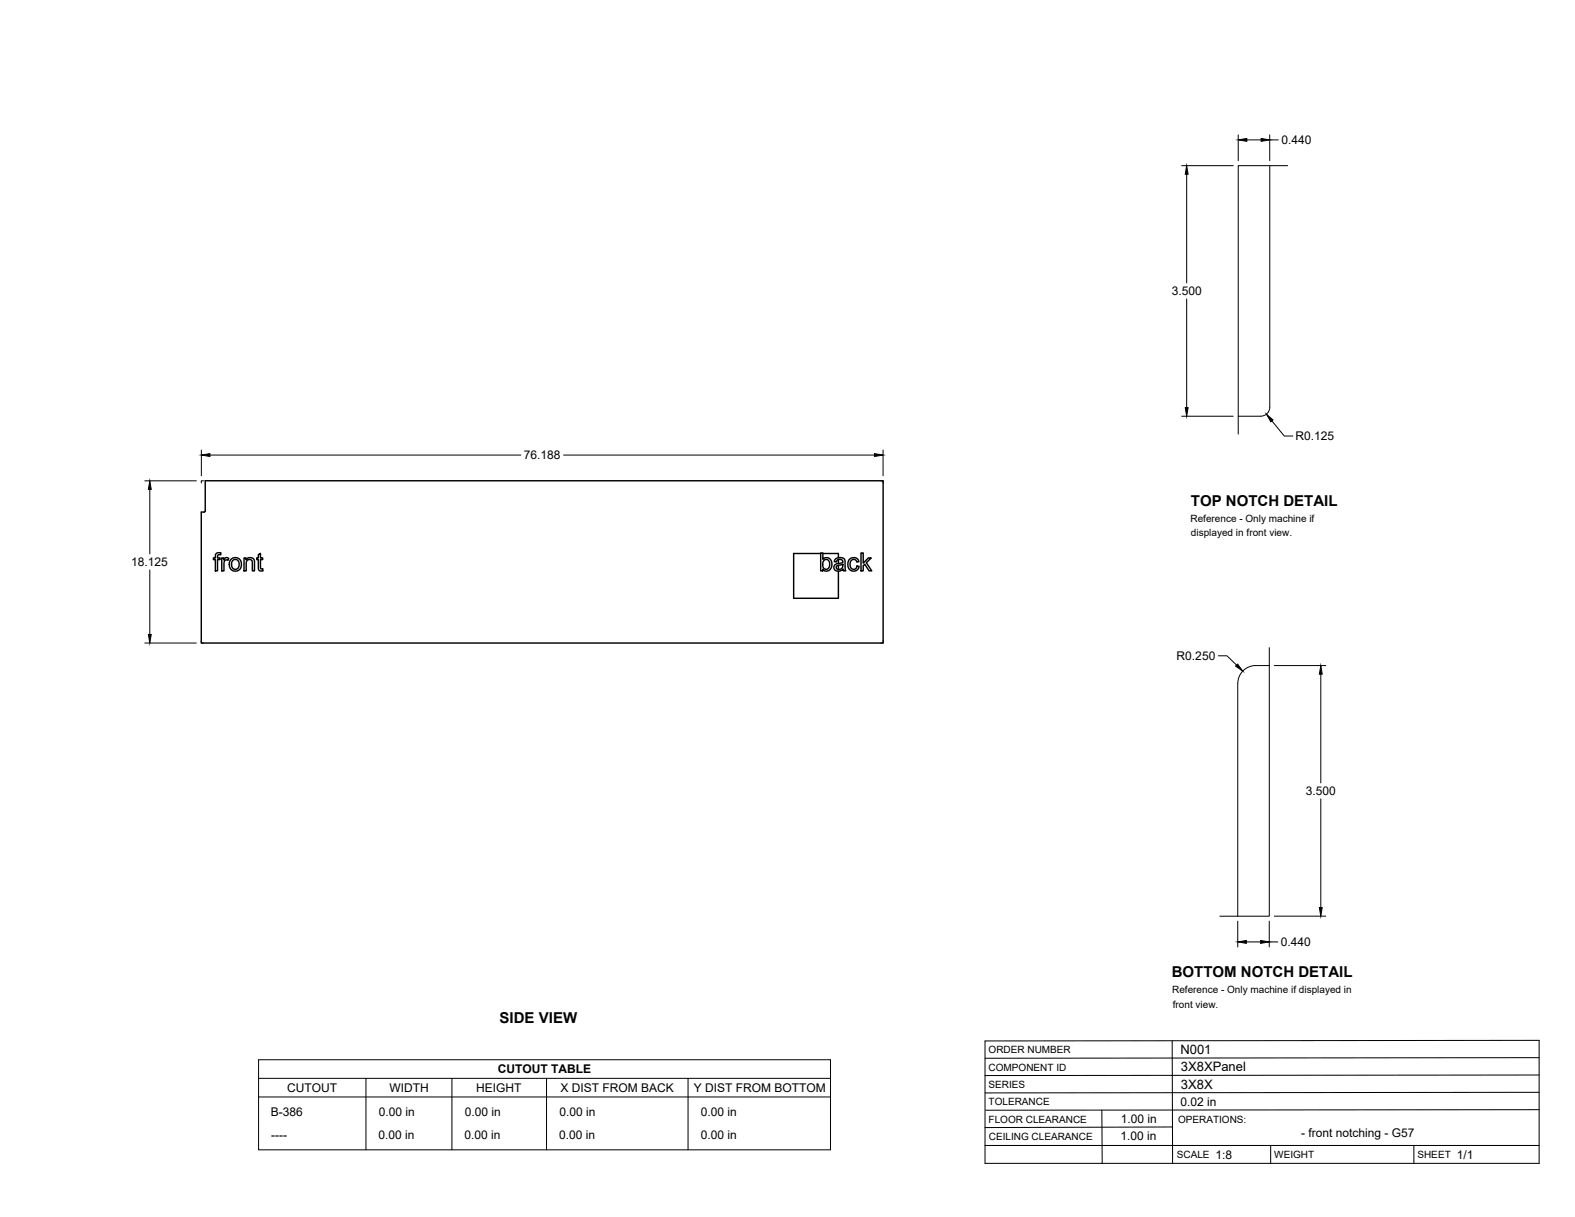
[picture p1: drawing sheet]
<svg xmlns="http://www.w3.org/2000/svg" width="559mm" height="432mm" viewBox="0 0 559 432" stroke-linecap="round" stroke-linejoin="round" font-family="sans-serif">
<!-- layer: Visible -->
<g fill="none" stroke="#000" stroke-width=".51">
<path d="M72.8 170.6h240.5v57.6h-241.9v-46.5l1.2-.1 .2-.3zM76.8 196.4l.7-.3 .9 .1-.1 .7a.72 .72 0 0 0-.8-.1 .72 .72 0 0 0-.3 .7v.5h.9v.5h-.9v4h-.8v-4h-.7v-.5h.7v-1.1zM78.7 198h.7v.6a1.12 1.12 0 0 1 1.8-.5l-.3 .7a1.01 1.01 0 0 0-1.2 .1 1.01 1.01 0 0 0-.2 1.2v2.4h-.8zM82 198.5a2.3 2.3 0 0 1 3.7 1.6 2.3 2.3 0 0 1-3.5 2.1 2.84 2.84 0 0 1-.2-3.7zM82.5 198.9l.7-.4h.7l.8 .9v1.7l-.6 .8-1 .1-.7-.7-.3-1.2zM86.6 198h.7v.6a1.63 1.63 0 0 1 1.9-.7 1.63 1.63 0 0 1 1.1 1.8v2.8h-.8l-.1-3.6-.7-.4-.9 .3-.4 .8v2.9h-.8zM91.7 196.8l.7-.5v1.7h.8v.5h-.8l.1 3.2 .7 .1 .1 .7-.6 .1a1.02 1.02 0 0 1-1-1.4v-2.7h-.6v-.5h.6zM291.2 196.2h.8v2.3a1.98 1.98 0 0 1 2.5-.2 1.98 1.98 0 0 1 .6 2.4l-.2 .9a1.75 1.75 0 0 1-3 .4v.5h-.7zM291.2 196.4h-9.6v15.9h15.9v-9.7M292 196.4h5.5v1.5M292.2 198.9l.6-.4a1.79 1.79 0 0 1 1.6 1.3 1.79 1.79 0 0 1-.7 2l-.6 .2-.6-.2a2.22 2.22 0 0 1-.6-2.2zM296.3 198.5l1.5-.7 1.2 .2 .6 .3 .5 4.2h-.8l-.2-.5a1.76 1.76 0 0 1-1.9 .7 1.76 1.76 0 0 1-1.3-1.6l.5-.8 1.8-.5a.68 .68 0 0 0 .8-.7 .68 .68 0 0 0-.8-.6 1.11 1.11 0 0 0-1.5 .9l-.7-.1z"/>
<path d="M297.5 198.5v1.4M301.3 198.5a1.96 1.96 0 0 1 2-.6 1.96 1.96 0 0 1 1.4 1.4l-.7 .1a1.26 1.26 0 0 0-1.6-.8 1.26 1.26 0 0 0-.8 1.6l.1 .9 .7 .8a1.16 1.16 0 0 0 1.6-1l.8 .1-.3 .9a2.07 2.07 0 0 1-2.5 .6 2.07 2.07 0 0 1-1.2-2.2zM305.5 196.2h.8v3.6l1.8-1.8h1l-1.7 1.6 1.9 2.9h-1l-1.5-2.3-.5 .5v1.8h-.8zM296.8 200.9l1.5-.5a.44 .44 0 0 1 .5-.1 .44 .44 0 0 1 .2 .5 1.2 1.2 0 0 1-1 1.2 1.2 1.2 0 0 1-1.3-.8zM297.5 200.6v1.4"/>
</g>
<!-- layer: Reference -->
<path d="M450.5 58.8v85.7a3.2 3.2 0 0 1-3.2 3.2h-8M456.9 58.8h-17.6v95.2M72.2 170.6h-.8v.8M312.5 170.6h.8v.8M71.4 227.4v.8h.8M313.3 227.4v.8h-.8M450.3 236.2a12.8 12.8 0 0 0-7.7 .6 6.4 6.4 0 0 0-3.4 5.7l-.1 82.6M450.3 229.8v95.3h-17.5" fill="none" stroke="#000" stroke-width=".35"/>
<!-- layer: Titleblock -->
<path d="M349.5 369.3l196.6-.2v43.7h-196.6zM415.9 369.3l.1 43.5M546.1 375.3l-196.6 .2M390.9 393.9l.2 18.9M416 399.9l-66.5 .2M546.1 393.7l-196.3 .2M546.1 387.6l-196.6 .2M546.1 381.4l-196.6 .2M349.5 406.4h196.6M450.8 406.4v6.4M501.6 406.4v6.4" fill="none" stroke="#000" stroke-width=".36"/>
<!-- layer: Custom Tables -->
<path d="M91.7 376h203v32h-203zM91.7 382.6h203M91.7 389.2h203M129.8 382.6v25.4M160.3 382.6v25.4M193.9 382.6v25.4M244.1 382.6v25.4" fill="none" stroke="#000" stroke-width=".35"/>
<!-- layer: FD_Dimensions -->
<g fill="none" stroke="#000" stroke-width=".35">
<path d="M419.2 58.8h18.3M439.3 47.9v9.1M442.4 49.6h5M450.5 47.9v9.1M450.5 49.6h3M421 61.8v38.6M421 106.1v38.5M71.4 159.7v9.1M313.3 159.7v9.1M419.2 147.7h18.3M451.3 149.3l4.4 5.4h3M51.4 170.6h18.3"/>
<path d="M53.1 173.7v22.9M74.5 161.5h110.3M200 161.5h110.3M53.1 202.2v22.9M51.4 228.2h18.3M432.3 232.7h3l3.4 3.3M452.1 236.2h18.3M468.6 239.2v38.6M468.6 283.4v38.6M439.1 326.8v9.2M442.2 334.2h5.1M450.3 326.8v9.2"/>
<path d="M450.3 334.2h3.1M452.1 325.1h18.3"/>
</g>
<g fill="#000" stroke="#000" stroke-width=".35">
<path d="M439.3 49.6l3.1-.5v1zM447.4 49.1l3.1 .5-3.1 .5zM421 58.8l.5 3h-1zM420.5 144.6h1l-.5 3.1zM449.3 147l2.4 2-.8 .6zM53.1 170.6l.6 3.1h-1.1zM71.4 161.5l3.1-.5v1zM310.3 161l3 .5-3 .5zM52.6 225.1h1.1l-.6 3.1zM439.1 235.6l1.8 2.5-2.5-1.8zM468.6 236.2l.5 3h-1zM439.1 334.2l3.1-.5v1z"/>
<path d="M447.3 333.7l3 .5-3 .5zM468.1 322h1l-.5 3.1z"/>
</g>
<g font-size="5.3">
<text x="422.6" y="179.5">TOP NOTCH DETAIL</text>
<text x="415.8" y="346.8">BOTTOM NOTCH DETAIL</text>
<text x="177.3" y="363.1">SIDE VIEW</text>
</g>
<g font-size="4.6">
<text x="418.8" y="373.8">N001</text>
<text x="419" y="380.1">3X8XPanel</text>
<text x="419" y="386.2">3X8X</text>
</g>
<g font-size="4.3">
<text x="454.6" y="51.1">0.440</text>
<text x="415.7" y="104.7">3.500</text>
<text x="459.6" y="156.2">R0.125</text>
<text x="185.8" y="163">76.188</text>
<text x="46.5" y="200.9">18.125</text>
<text x="417.5" y="234.2">R0.250</text>
<text x="463.3" y="282.1">3.500</text>
<text x="454.5" y="335.7">0.440</text>
<text x="176.6" y="380.8">CUTOUT TABLE</text>
<text x="101.9" y="387.4">CUTOUT</text>
<text x="138.2" y="387.4">WIDTH</text>
<text x="169" y="387.4">HEIGHT</text>
<text x="198.9" y="387.4">X DIST FROM BACK</text>
<text x="246.1" y="387.4">Y DIST FROM BOTTOM</text>
<text x="418.8" y="392.4">0.02 in</text>
<text x="96.1" y="396.1">B-386</text>
<text x="134.4" y="396.1">0.00 in</text>
<text x="164.9" y="396.1">0.00 in</text>
<text x="198.5" y="396.1">0.00 in</text>
<text x="248.7" y="396.1">0.00 in</text>
<text x="397.7" y="398.3">1.00 in</text>
<text x="96.2" y="404">----</text>
<text x="134.3" y="404">0.00 in</text>
<text x="164.8" y="404">0.00 in</text>
<text x="198.4" y="404">0.00 in</text>
<text x="248.6" y="404">0.00 in</text>
<text x="397.5" y="404.3">1.00 in</text>
<text x="461.7" y="403.3">- front notching - G57</text>
<text x="431.3" y="411.1">1:8</text>
<text x="516.9" y="411.1">1/1</text>
</g>
<g font-size="3.5">
<text x="422.4" y="185">Reference - Only machine if</text>
<text x="422.6" y="190.2">displayed in front view.</text>
<text x="415.9" y="352.4">Reference - Only machine if displayed in</text>
<text x="416.1" y="357.5">front view.</text>
<text x="350.8" y="373.6">ORDER NUMBER</text>
<text x="350.8" y="379.9">COMPONENT ID</text>
<text x="350.8" y="386.1">SERIES</text>
<text x="350.8" y="392.2">TOLERANCE</text>
<text x="350.8" y="398.4">FLOOR CLEARANCE</text>
<text x="418" y="398.4">OPERATIONS:</text>
<text x="350.8" y="404.4">CEILING CLEARANCE</text>
<text x="417.5" y="410.9">SCALE</text>
<text x="452.1" y="410.9">WEIGHT</text>
<text x="502.9" y="410.9">SHEET</text>
</g>
</svg>
